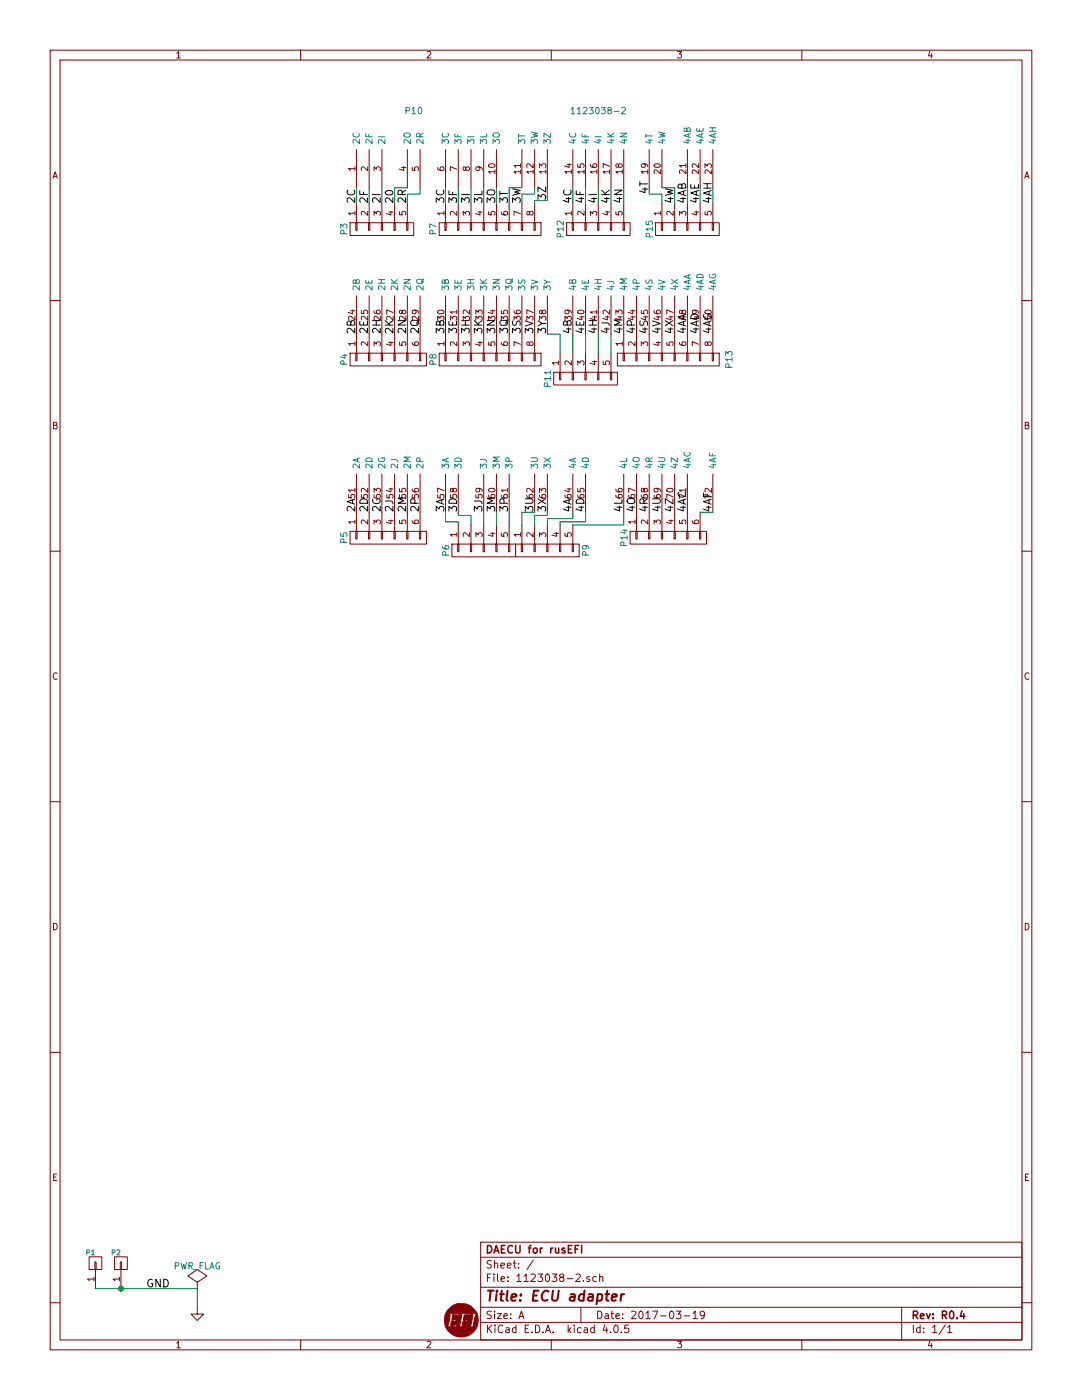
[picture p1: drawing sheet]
EESchema Schematic File Version 2
LIBS:power
LIBS:device
LIBS:transistors
LIBS:conn
LIBS:linear
LIBS:regul
LIBS:74xx
LIBS:cmos4000
LIBS:adc-dac
LIBS:memory
LIBS:xilinx
LIBS:microcontrollers
LIBS:dsp
LIBS:microchip
LIBS:analog_switches
LIBS:motorola
LIBS:texas
LIBS:intel
LIBS:audio
LIBS:interface
LIBS:digital-audio
LIBS:philips
LIBS:display
LIBS:cypress
LIBS:siliconi
LIBS:opto
LIBS:atmel
LIBS:contrib
LIBS:valves
LIBS:1123038-2
LIBS:logo
LIBS:logo_flipped
LIBS:1123038-2-cache
EELAYER 25 0
EELAYER END
$Descr A 8500 11000 portrait
encoding utf-8
Sheet 1 1
Title "ECU adapter"
Date "2017-03-19"
Rev "R0.4"
Comp "DAECU for rusEFI"
Comment1 ""
Comment2 ""
Comment3 ""
Comment4 ""
$EndDescr
$Comp
L CONN_01X01 P1
U 1 1
P 750 9925
F 0 "P1" V 830 9925 40  0000 L CNN
F 1 "CONN_1" H 750 9980 30  0001 C CNN
F 2 "1pin" H 750 9925 60  0001 C CNN
F 3 "" H 750 9925 60  0000 C CNN
	1    750  9925
	0    -1   -1   0   
$EndComp
$Comp
L CONN_01X01 P2
U 1 1
P 950 9925
F 0 "P2" V 1030 9925 40  0000 L CNN
F 1 "CONN_1" H 950 9980 30  0001 C CNN
F 2 "1pin" H 950 9925 60  0001 C CNN
F 3 "" H 950 9925 60  0000 C CNN
	1    950  9925
	0    -1   -1   0   
$EndComp
Connection ~ 950  10125
Wire Wire Line
	1550 10125 1550 10275
Text Label 1150 10125 0    60   ~ 0
GND
Wire Wire Line
	750  10125 1550 10125
$Comp
L GND #PWR01
U 1 1
P 1550 10275
F 0 "#PWR01" H 1550 10275 30  0001 C CNN
F 1 "GND" H 1550 10205 30  0001 C CNN
F 2 "" H 1550 10275 60  0000 C CNN
F 3 "" H 1550 10275 60  0000 C CNN
	1    1550 10275
	1    0    0    -1  
$EndComp
$Comp
L PWR_FLAG #FLG02
U 1 1
P 1550 10125
F 0 "#FLG02" H 1550 10220 50  0001 C CNN
F 1 "PWR_FLAG" H 1550 10305 50  0000 C CNN
F 2 "" H 1550 10125 50  0000 C CNN
F 3 "" H 1550 10125 50  0000 C CNN
	1    1550 10125
	1    0    0    -1  
$EndComp
$Comp
L 1123038-2 P10
U 1 1
P 4400 2625
F 0 "P10" V 6150 3775 50  0000 C CNN
F 1 "1123038-2" V 6150 2325 50  0000 C CNN
F 2 "1123038-2" V 6150 1625 50  0001 C CNN
F 3 "DOCUMENTATION" V 6150 3225 50  0001 C CNN
	1    4400 2625
	0    -1   -1   0   
$EndComp
$Comp
L CONN_01X06 P5
U 1 1
P 3050 4225
F 0 "P5" H 3050 4575 50  0000 C CNN
F 1 "CONN_01X06" V 3150 4225 50  0001 C CNN
F 2 "Molex_NanoFit_1x06x2.50mm_Straight" H 3050 4225 50  0001 C CNN
F 3 "" H 3050 4225 50  0000 C CNN
	1    3050 4225
	0    -1   1    0   
$EndComp
$Comp
L CONN_01X06 P14
U 1 1
P 5250 4225
F 0 "P14" H 5250 4575 50  0000 C CNN
F 1 "CONN_01X06" V 5350 4225 50  0001 C CNN
F 2 "Molex_NanoFit_1x06x2.50mm_Straight" H 5250 4225 50  0001 C CNN
F 3 "" H 5250 4225 50  0000 C CNN
	1    5250 4225
	0    -1   1    0   
$EndComp
$Comp
L CONN_01X05 P6
U 1 1
P 3800 4325
F 0 "P6" H 3800 4625 50  0000 C CNN
F 1 "CONN_01X05" V 3900 4325 50  0001 C CNN
F 2 "Molex_NanoFit_1x05x2.50mm_Straight" H 3800 4325 50  0001 C CNN
F 3 "" H 3800 4325 50  0000 C CNN
	1    3800 4325
	0    -1   1    0   
$EndComp
$Comp
L CONN_01X05 P9
U 1 1
P 4300 4325
F 0 "P9" H 4300 4025 50  0000 C CNN
F 1 "CONN_01X05" V 4400 4325 50  0001 C CNN
F 2 "Molex_NanoFit_1x05x2.50mm_Straight" H 4300 4325 50  0001 C CNN
F 3 "" H 4300 4325 50  0000 C CNN
	1    4300 4325
	0    -1   1    0   
$EndComp
Wire Wire Line
	4100 4125 4100 4025
Wire Wire Line
	4000 4025 4000 4125
Wire Wire Line
	3900 4125 3900 4025
Wire Wire Line
	3800 4125 3800 4025
Wire Wire Line
	3700 4125 3700 4050
Wire Wire Line
	3700 4050 3600 4050
Wire Wire Line
	3600 4050 3600 4025
Wire Wire Line
	3600 4125 3600 4100
Wire Wire Line
	3600 4100 3500 4100
Wire Wire Line
	3500 4100 3500 4025
$Comp
L CONN_01X06 P4
U 1 1
P 3050 2825
F 0 "P4" H 3050 3175 50  0000 C CNN
F 1 "CONN_01X06" V 3150 2825 50  0001 C CNN
F 2 "Molex_NanoFit_1x06x2.50mm_Straight" H 3050 2825 50  0001 C CNN
F 3 "" H 3050 2825 50  0000 C CNN
	1    3050 2825
	0    -1   1    0   
$EndComp
$Comp
L CONN_01X08 P8
U 1 1
P 3850 2825
F 0 "P8" H 3850 3275 50  0000 C CNN
F 1 "CONN_01X08" V 3950 2825 50  0001 C CNN
F 2 "Molex_NanoFit_1x08x2.50mm_Straight" H 3850 2825 50  0001 C CNN
F 3 "" H 3850 2825 50  0000 C CNN
	1    3850 2825
	0    -1   1    0   
$EndComp
$Comp
L CONN_01X08 P13
U 1 1
P 5250 2825
F 0 "P13" H 5250 2350 50  0000 C CNN
F 1 "CONN_01X08" V 5350 2825 50  0001 C CNN
F 2 "Molex_NanoFit_1x08x2.50mm_Straight" H 5250 2825 50  0001 C CNN
F 3 "" H 5250 2825 50  0000 C CNN
	1    5250 2825
	0    -1   1    0   
$EndComp
$Comp
L CONN_01X05 P11
U 1 1
P 4600 2975
F 0 "P11" H 4600 3275 50  0000 C CNN
F 1 "CONN_01X05" V 4700 2975 50  0001 C CNN
F 2 "Molex_NanoFit_1x05x2.50mm_Straight" H 4600 2975 50  0001 C CNN
F 3 "" H 4600 2975 50  0000 C CNN
	1    4600 2975
	0    -1   1    0   
$EndComp
Wire Wire Line
	4800 2775 4800 2625
Wire Wire Line
	4700 2625 4700 2775
Wire Wire Line
	4600 2775 4600 2625
Wire Wire Line
	4500 2625 4500 2775
Wire Wire Line
	4400 2775 4400 2625
Wire Wire Line
	4400 2625 4300 2625
$Comp
L CONN_01X08 P7
U 1 1
P 3850 1800
F 0 "P7" H 3850 2250 50  0000 C CNN
F 1 "CONN_01X08" V 3950 1800 50  0001 C CNN
F 2 "Molex_NanoFit_1x08x2.50mm_Straight" H 3850 1800 50  0001 C CNN
F 3 "" H 3850 1800 50  0000 C CNN
	1    3850 1800
	0    -1   1    0   
$EndComp
$Comp
L CONN_01X05 P12
U 1 1
P 4700 1800
F 0 "P12" H 4700 2100 50  0000 C CNN
F 1 "CONN_01X05" V 4800 1800 50  0001 C CNN
F 2 "Molex_NanoFit_1x05x2.50mm_Straight" H 4700 1800 50  0001 C CNN
F 3 "" H 4700 1800 50  0000 C CNN
	1    4700 1800
	0    -1   1    0   
$EndComp
Wire Wire Line
	3500 1475 3500 1600
Wire Wire Line
	3600 1600 3600 1475
Wire Wire Line
	3700 1475 3700 1600
Wire Wire Line
	3800 1600 3800 1475
Wire Wire Line
	3900 1475 3900 1600
Wire Wire Line
	4000 1600 4000 1475
Wire Wire Line
	4000 1475 4100 1475
Wire Wire Line
	4100 1600 4100 1525
Wire Wire Line
	4100 1525 4200 1525
Wire Wire Line
	4200 1525 4200 1475
Wire Wire Line
	4200 1600 4200 1575
Wire Wire Line
	4200 1575 4300 1575
Wire Wire Line
	4300 1575 4300 1475
$Comp
L CONN_01X05 P15
U 1 1
P 5400 1800
F 0 "P15" H 5400 2100 50  0000 C CNN
F 1 "CONN_01X05" V 5500 1800 50  0001 C CNN
F 2 "Molex_NanoFit_1x05x2.50mm_Straight" H 5400 1800 50  0001 C CNN
F 3 "" H 5400 1800 50  0000 C CNN
	1    5400 1800
	0    -1   1    0   
$EndComp
Wire Wire Line
	5600 1475 5600 1600
Wire Wire Line
	5500 1600 5500 1475
Wire Wire Line
	5400 1475 5400 1600
Wire Wire Line
	5300 1600 5300 1475
Wire Wire Line
	5300 1475 5200 1475
Wire Wire Line
	5100 1475 5100 1525
Wire Wire Line
	5100 1525 5200 1525
Wire Wire Line
	5200 1525 5200 1600
$Comp
L CONN_01X05 P3
U 1 1
P 3000 1800
F 0 "P3" H 3000 2100 50  0000 C CNN
F 1 "CONN_01X05" V 3100 1800 50  0001 C CNN
F 2 "Molex_NanoFit_1x05x2.50mm_Straight" H 3000 1800 50  0001 C CNN
F 3 "" H 3000 1800 50  0000 C CNN
	1    3000 1800
	0    -1   1    0   
$EndComp
Wire Wire Line
	2800 1475 2800 1600
Wire Wire Line
	2900 1475 2900 1600
Wire Wire Line
	3000 1475 3000 1600
Wire Wire Line
	3100 1600 3100 1475
Wire Wire Line
	3100 1475 3200 1475
Wire Wire Line
	3200 1600 3200 1525
Wire Wire Line
	3200 1525 3300 1525
Wire Wire Line
	3300 1525 3300 1475
Wire Wire Line
	4900 1600 4900 1475
Wire Wire Line
	4800 1475 4800 1600
Wire Wire Line
	4700 1600 4700 1475
Wire Wire Line
	4600 1475 4600 1600
Wire Wire Line
	4500 1600 4500 1475
$Comp
L LOGO #G1
U 1 1
P 3625 10375
F 0 "#G1" H 3625 10272 60  0001 C CNN
F 1 "LOGO" H 3625 10478 60  0001 C CNN
F 2 "LOGO" H 3625 10375 60  0001 C CNN
F 3 "" H 3625 10375 60  0000 C CNN
	1    3625 10375
	1    0    0    -1  
$EndComp
Wire Wire Line
	4100 4025 4200 4025
Wire Wire Line
	4200 4050 4200 4125
Wire Wire Line
	4400 4125 4400 4100
Wire Wire Line
	4300 4125 4300 4075
Wire Wire Line
	4300 4025 4300 4050
Wire Wire Line
	4300 4050 4200 4050
Wire Wire Line
	4500 4025 4500 4075
Wire Wire Line
	4500 4075 4300 4075
Wire Wire Line
	4600 4025 4600 4100
Wire Wire Line
	4600 4100 4400 4100
Wire Wire Line
	4900 4025 4900 4125
Wire Wire Line
	4900 4125 4500 4125
Wire Wire Line
	5500 4025 5600 4025
Text Label 2800 1600 1    60   ~ 0
2C
Text Label 2900 1600 1    60   ~ 0
2F
Text Label 3000 1600 1    60   ~ 0
2I
Text Label 3100 1600 1    60   ~ 0
20
Text Label 3200 1600 1    60   ~ 0
2R
Text Label 3500 1600 1    60   ~ 0
3C
Text Label 3600 1600 1    60   ~ 0
3F
Text Label 3700 1600 1    60   ~ 0
3I
Text Label 3800 1600 1    60   ~ 0
3L
Text Label 3900 1600 1    60   ~ 0
3O
Text Label 4000 1600 1    60   ~ 0
3T
Text Label 4100 1600 1    60   ~ 0
3W
Text Label 4300 1575 1    60   ~ 0
3Z
Text Label 4500 1600 1    60   ~ 0
4C
Text Label 4600 1600 1    60   ~ 0
4F
Text Label 4700 1600 1    60   ~ 0
4I
Text Label 4800 1600 1    60   ~ 0
4K
Text Label 4900 1600 1    60   ~ 0
4N
Text Label 5100 1525 1    60   ~ 0
4T
Text Label 5300 1600 1    60   ~ 0
4W
Text Label 5400 1600 1    60   ~ 0
4AB
Text Label 5500 1600 1    60   ~ 0
4AE
Text Label 5600 1600 1    60   ~ 0
4AH
Text Label 2800 2625 1    60   ~ 0
2B
Text Label 2800 4025 1    60   ~ 0
2A
Text Label 2900 2625 1    60   ~ 0
2E
Text Label 3000 2625 1    60   ~ 0
2H
Text Label 3100 2625 1    60   ~ 0
2K
Text Label 3200 2625 1    60   ~ 0
2N
Text Label 3300 2625 1    60   ~ 0
2Q
Text Label 3500 2625 1    60   ~ 0
3B
Text Label 3600 2625 1    60   ~ 0
3E
Text Label 3700 2625 1    60   ~ 0
3H
Text Label 3800 2625 1    60   ~ 0
3K
Text Label 3900 2625 1    60   ~ 0
3N
Text Label 4000 2625 1    60   ~ 0
3Q
Text Label 4100 2625 1    60   ~ 0
3S
Text Label 4200 2625 1    60   ~ 0
3V
Text Label 4300 2625 1    60   ~ 0
3Y
Text Label 4500 2625 1    60   ~ 0
4B
Text Label 4600 2625 1    60   ~ 0
4E
Text Label 4700 2625 1    60   ~ 0
4H
Text Label 4800 2625 1    60   ~ 0
4J
Text Label 4900 2625 1    60   ~ 0
4M
Text Label 5000 2625 1    60   ~ 0
4P
Text Label 5100 2625 1    60   ~ 0
4S
Text Label 5200 2625 1    60   ~ 0
4V
Text Label 5300 2625 1    60   ~ 0
4X
Text Label 5400 2625 1    60   ~ 0
4AA
Text Label 5500 2625 1    60   ~ 0
4AD
Text Label 5600 2625 1    60   ~ 0
4AG
Text Label 2900 4025 1    60   ~ 0
2D
Text Label 3000 4025 1    60   ~ 0
2G
Text Label 3100 4025 1    60   ~ 0
2J
Text Label 3200 4025 1    60   ~ 0
2M
Text Label 3300 4025 1    60   ~ 0
2P
Text Label 3500 4025 1    60   ~ 0
3A
Text Label 3600 4025 1    60   ~ 0
3D
Text Label 3800 4025 1    60   ~ 0
3J
Text Label 3900 4025 1    60   ~ 0
3M
Text Label 4000 4025 1    60   ~ 0
3P
Text Label 4200 4025 1    60   ~ 0
3U
Text Label 4300 4025 1    60   ~ 0
3X
Text Label 4500 4025 1    60   ~ 0
4A
Text Label 4600 4025 1    60   ~ 0
4D
Text Label 4900 4025 1    60   ~ 0
4L
Text Label 5000 4025 1    60   ~ 0
4O
Text Label 5100 4025 1    60   ~ 0
4R
Text Label 5200 4025 1    60   ~ 0
4U
Text Label 5300 4025 1    60   ~ 0
4Z
Text Label 5400 4025 1    60   ~ 0
4AC
Text Label 5600 4025 1    60   ~ 0
4AF
$EndSCHEMATC
